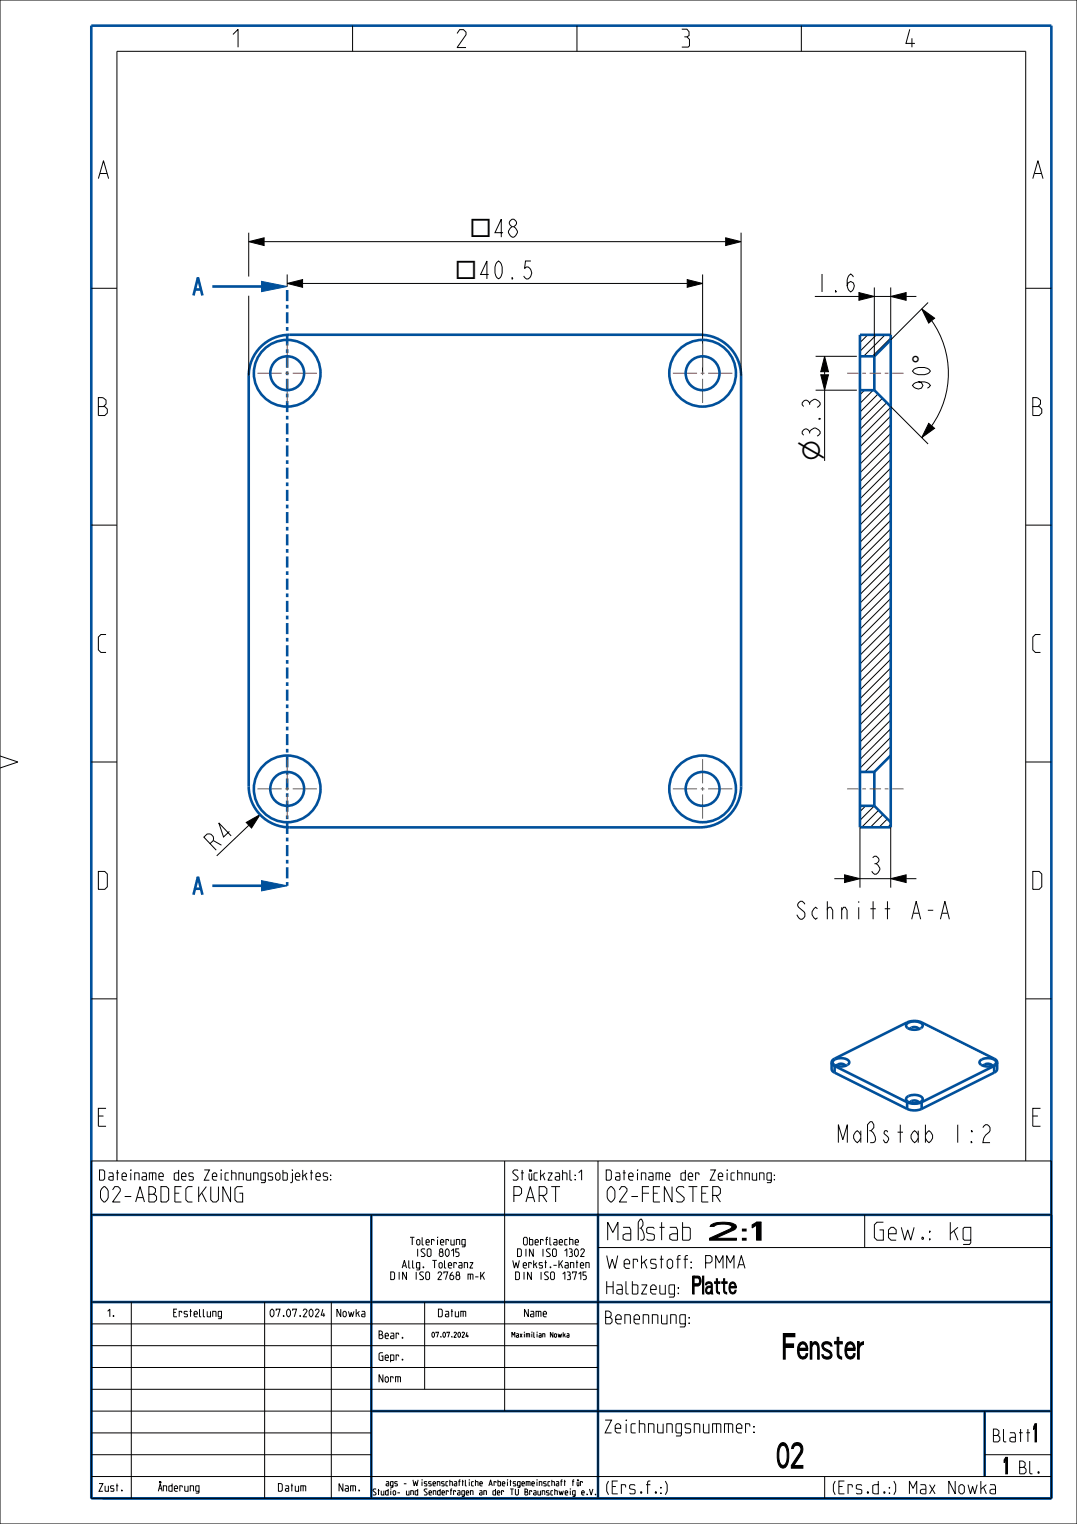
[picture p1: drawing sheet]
<svg xmlns="http://www.w3.org/2000/svg" width="210mm" height="297mm" viewBox="0 0 210 297" stroke-linecap="round" stroke-linejoin="round" font-family="sans-serif">
<g fill="none" stroke="#000" stroke-width=".19">
<path d="M168.6 76l-.9 .9M169.2 65.3l-1.5 1.5M170.3 76l-2.6 2.6M170.9 65.3l-3.2 3.2M171.2 76.8l-3.5 3.5M172.1 77.6l-4.4 4.4M172.6 65.3l-4.2 4.1M172.9 78.5l-5.2 5.2M173.7 65.8l-3.6 3.6M173.7 79.4l-6 6M173.7 81.1l-6 6M173.7 82.8l-6 6"/>
<path d="M173.7 84.5l-6 6M173.7 86.2l-6 6M173.7 87.9l-6 6M173.7 89.5l-6 6M173.7 91.2l-6 6M173.7 92.9l-6 6M173.7 94.6l-6 6M173.7 96.3l-6 6M173.7 98l-6 6M173.7 99.7l-6 6M173.7 101.4l-6 6M173.7 103.1l-6 6"/>
<path d="M173.7 104.8l-6 6M173.7 106.5l-6 6M173.7 108.2l-6 6M173.7 109.9l-6 6M173.7 111.5l-6 6M173.7 113.2l-6 6M173.7 114.9l-6 6M173.7 116.6l-6 6M173.7 118.3l-6 6M173.7 120l-6 6M173.7 121.7l-6 6M173.7 123.4l-6 6"/>
<path d="M173.7 125.1l-6 6M173.7 126.8l-6 6M173.7 128.5l-6 6M173.7 130.2l-6 6M173.7 131.9l-6 6M173.7 133.6l-6 6M173.7 135.2l-6 6M173.7 136.9l-6 6M173.7 138.6l-6 6M168.8 157l-1.1 1.2M170.5 157.1l-2.8 2.8M171.3 157.9l-3.3 3.3"/>
<path d="M172.2 158.7l-2.5 2.5M173 159.6l-1.6 1.6M173.7 140.3l-6 6M173.7 142l-6 6M173.7 143.7l-6 6M173.7 145.4l-5.1 5M173.7 147.1l-3.4 3.3M173.7 160.6l-.6 .6"/>
</g>
<path d="M51 171.6l5 1-5 1z" fill="#00509b"/>
<path d="M51 171.6l5 1-5 1z" fill="none" stroke="#00509b" stroke-width=".19"/>
<path d="M37.7 174.4l.9-3.5 .9 3.5M38.1 173.2h1" fill="none" stroke="#00509b" stroke-width=".51"/>
<path d="M51 54.8l5 1-5 1z" fill="#00509b"/>
<path d="M51 54.8l5 1-5 1z" fill="none" stroke="#00509b" stroke-width=".19"/>
<g fill="none" stroke="#00509b" stroke-width=".51">
<path d="M17.8 5h187.2v287h-187.2zM37.7 57.6l.9-3.5 .9 3.5M38.1 56.4h1M41.4 55.8h9.6M50.8 67.6a8 8 0 0 1 5.7-2.4h80a8 8 0 0 1 8 8v80a8 8 0 0 1-8 8h-80a8 8 0 0 1-8-8v-80a8 8 0 0 1 2.3-5.6zM167.7 65.3h6v95.9h-6zM167.7 76h2.8M167.7 69.4h2.8M170.5 69.4v6.6M170.5 76l3.2 3.2M173.7 66.2l-3.2 3.2M167.7 157h2.8"/>
<path d="M167.7 150.4h2.8M170.5 157l3.2 3.2M170.5 150.4v6.6M173.7 147.2l-3.2 3.2M41.4 172.6h9.6M162.2 207v1.5l.5 .5M162.2 207l.1-.4 .4-.3 14.2-7.1a3.6 3.6 0 0 1 2.8 0l14.1 7.1 .5 .3 .1 .4M162.2 207l.1 .4 .4 .3M162.7 207.7v1.3M162.7 209l14.2 7.1M162.7 207.7l14.2 7.1M176.9 216.1a3.6 3.6 0 0 0 2.8 0"/>
<path d="M176.9 214.8a3.6 3.6 0 0 0 2.8 0M176.9 214.8v1.3M179.7 214.8v1.3M193.8 207.7l-14.1 7.1M193.8 209l-14.1 7.1M193.8 207.7v1.3M194.4 207l-.1 .4-.5 .3M194.4 207v1.5l-.6 .5M17.8 236.8h187.2M72.4 236.8v55.2M116.6 236.8v55.2M17.8 253.8h187.2"/>
<path d="M72.4 275h132.6M192 275v12.8"/>
</g>
<path d="M56 172.6v-116.8" fill="none" stroke="#00509b" stroke-width=".51" stroke-dasharray=".7 .7 2.2 .7" stroke-linecap="butt"/>
<g fill="#000">
<path d="M48.5 47.1l3-.8v1.5zM56 55.2l3-.7v1.5zM134 54.5l3 .7-3 .8zM141.5 46.3l3 .8-3 .7zM167.5 57l3 .8-3 .7zM173.7 57.8l3-.8v1.5zM160 73h1.5l-.7 3zM160.8 69.4l.7 3h-1.5zM179.7 60.2l2.5 1.8-1.1 1zM181.1 82.5l1.1 1-2.5 1.8zM48 160.3l2.7-1.5-1.7 2.6zM164.7 170.5l3 .7-3 .8z"/>
<path d="M173.7 171.2l3-.7v1.5z"/>
</g>
<g fill="none" stroke="#000" stroke-width=".19">
<path d="M0 0h210v297h-210zM68.8 5v5M112.5 5v5M156.3 5v5M17.8 56.2h5M48.5 47.1l3-.8v1.5zM48.5 45.3v8.6M48.5 57.6v15.6M51.5 47.1h90M56 55.2l3-.7v1.5zM56 53.5v2.3M59 55.2h75"/>
<path d="M134 54.5l3 .7-3 .8zM137 53.5v19.2M141.5 46.3l3 .8-3 .7zM144.5 45.3v27.9M158.9 57.8h8.6M167.5 57l3 .8-3 .7zM170.5 56v13.4M170.5 57.8h3.2M173.7 57.8l3-.8v1.5zM173.7 56v9.3M176.7 57.8h2M181 59l-7.3 7.2"/>
<path d="M200 56.2h5M159 76h8.1M159 69.4h8.1M160 73h1.5l-.7 3zM160.8 69.4l.7 3h-1.5zM160.8 72.4v.6M160.8 76v13.8M173.7 79.2l7.3 7.3M179.7 60.2l2.5 1.8-1.1 1zM181.7 62.5a17.7 17.7 0 0 1 0 20.5M181.1 82.5l1.1 1-2.5 1.8zM17.8 102.3h5"/>
<path d="M200 102.3h5M0 147.3l3.5 1.2-3.5 1.2M17.8 148.5h5M200 148.5h5M48 160.3l2.7-1.5-1.7 2.6zM48.5 160.8l-6.2 6M162.7 171.2h2M164.7 170.5l3 .7-3 .8zM167.7 171.2h6M167.7 161.2v11.8M173.7 171.2l3-.7v1.5zM173.7 161.2v11.8"/>
<path d="M176.7 171.2h2M17.8 194.7h5M200 194.7h5M17.8 226.3h187.2v65.7h-187.2zM17.8 236.8h187.2M22.8 226.2v-216.2h177.2v216.2M72.4 236.8v55.2M98.4 226.3v48.7M116.6 226.3v65.7M168.6 236.8v6.3M17.8 253.8h187.2M17.8 258h98.8"/>
<path d="M25.6 253.8v38.2M51.6 253.8v38.2M64.6 253.8v38.2M82.8 253.8v17M116.6 243.1h88.4M17.8 262.3h98.8M17.8 266.5h98.8M17.8 270.8h98.8M17.8 275h187.2M17.8 279.3h54.6M192 275v12.8M17.8 283.5h54.6"/>
<path d="M17.8 287.8h187.2M160.8 287.8v4.2M192 283.5h13"/>
</g>
<!-- layer: 02___PRT_ALL_AXES -->
<g fill="none" stroke="#00509b" stroke-width=".51">
<path d="M176.8 199.5a2.24 2.24 0 0 1 3.1 .3 1.18 1.18 0 0 1-1.4 .9 1.47 1.47 0 0 1-1.8-.9zM162.5 206.7a2.24 2.24 0 0 1 3.1 .2v.1a1.18 1.18 0 0 1-1.5 .8 1.47 1.47 0 0 1-1.7-.8zM163.1 207.7h.1M163.1 207.7h.1a1.05 1.05 0 0 1 1.6 0M164.8 207.7h.1M176.8 213.8a2.24 2.24 0 0 1 3.1 .3v.1a1.18 1.18 0 0 1-1.4 .8 1.47 1.47 0 0 1-1.8-.9zM177.5 214.9h.1M177.5 214.9v-.1a1.05 1.05 0 0 1 1.6 .1M179.1 200.6a.99 .99 0 0 0-1.6 0M179.1 214.9h.1M179.1 200.6h.1M191.1 206.7a2.24 2.24 0 0 1 3.1 .2v.1a1.18 1.18 0 0 1-1.4 .8 1.47 1.47 0 0 1-1.8-.8z"/>
<path d="M191.8 207.7h.1M191.8 207.7a1.05 1.05 0 0 1 1.6 0M193.4 207.7h.1"/>
<circle cx="56" cy="72.7" r="6.5"/>
<circle cx="56" cy="72.7" r="3.3"/>
<circle cx="137" cy="72.7" r="6.5"/>
<circle cx="137" cy="72.7" r="3.3"/>
<circle cx="56" cy="153.7" r="6.5"/>
<circle cx="56" cy="153.7" r="3.3"/>
<circle cx="137" cy="153.7" r="6.5"/>
<circle cx="137" cy="153.7" r="3.3"/>
</g>
<g fill="none" stroke="#785055" stroke-width=".19">
<path d="M50.2 72.7h4.7M55.6 72.7h.8M56 66.9v4.8M56 72.4v.7M56 73.8v4.7M57.1 72.7h4.7M131.2 72.7h4.7M136.6 72.7h.8M137 66.9v4.8M137 72.4v.7M137 73.8v4.7M138.1 72.7h4.7"/>
<path d="M165.2 72.7h2.2M168.1 72.7h.7M169.6 72.7h2.2M172.5 72.7h.7M174 72.7h2.2M50.2 153.7h4.7M55.6 153.7h.8M56 147.9v4.8M56 153.4v.7M56 154.8v4.7M57.1 153.7h4.7M131.2 153.7h4.7"/>
<path d="M136.6 153.7h.8M137 147.9v4.8M137 153.4v.7M137 154.8v4.7M138.1 153.7h4.7M165.2 153.7h2.2M168.1 153.7h.7M169.6 153.7h2.2M172.5 153.7h.7M174 153.7h2.2"/>
</g>
<g font-size="6.5">
<text x="150.6" y="264.9">Fenster</text>
<text x="151.4" y="286.1">02</text>
</g>
<g font-size="4.8">
<text x="91.6" y="46.2">□48</text>
<text x="91.6" y="46.2">□</text>
<text x="88.8" y="54.4">□40.5</text>
<text x="88.8" y="54.4">□</text>
<text x="181.4" y="70.9" transform="rotate(-90 181.4 70.9)">°</text>
<text x="159.9" y="89.8" transform="rotate(-90 159.9 89.8)">⌀3.3</text>
<text x="159.9" y="89.8" transform="rotate(-90 159.9 89.8)">⌀</text>
</g>
<g font-size="4.6">
<text x="158.9" y="56.9">1.6</text>
<text x="181.4" y="76.5" transform="rotate(-90 181.4 76.5)">90°</text>
<text x="41.7" y="166.2" transform="rotate(-44 41.7 166.2)">R4</text>
<text x="169.3" y="170.4">3</text>
<text x="155.4" y="179.1">Schnitt A-A</text>
<text x="163.5" y="222.7">Maßstab 1:2</text>
<text x="117.8" y="241.7">Maßstab 2:1</text>
<text x="169.8" y="241.7">Gew.: kg</text>
<text x="135.1" y="252.2">Platte</text>
<text x="201.6" y="281">1</text>
</g>
<g font-size="4.5">
<text x="45.4" y="9.2">1</text>
<text x="89.1" y="9.3">2</text>
<text x="132.9" y="9.2">3</text>
<text x="176.6" y="9.2">4</text>
<text x="19.2" y="34.8">A</text>
<text x="201.4" y="34.8">A</text>
<text x="19.2" y="81">B</text>
<text x="201.4" y="81">B</text>
<text x="19.2" y="127.2">C</text>
<text x="201.4" y="127.2">C</text>
<text x="19.2" y="173.3">D</text>
<text x="201.4" y="173.3">D</text>
<text x="19.2" y="219.5">E</text>
<text x="201.4" y="219.5">E</text>
</g>
<text font-size="4.2" x="195.8" y="287.2">1</text>
<g font-size="3.9">
<text x="19" y="234.3">02-ABDECKUNG</text>
<text x="99.6" y="234.3">PART</text>
<text x="117.8" y="234.3">02-FENSTER</text>
</g>
<g font-size="3.3">
<text x="117.8" y="247.2">Werkstoff: PMMA</text>
<text x="117.8" y="252.2">Halbzeug:</text>
<text x="116.9" y="258">Benennung:</text>
<text x="116.3" y="279.3">Zeichnungsnummer:</text>
<text x="193.2" y="281">Blatt</text>
<text x="198.8" y="287.2">Bl.</text>
<text x="117.8" y="291.1">(Ers.f.:)</text>
<text x="162" y="291.1">(Ers.d.:) Max Nowka</text>
</g>
<g font-size="2.6">
<text x="19" y="230">Dateiname des Zeichnungsobjektes:</text>
<text x="99.6" y="230">Stückzahl:1</text>
<text x="117.8" y="230">Dateiname der Zeichnung:</text>
</g>
<g font-size="2">
<text x="79" y="242.6">Tolerierung</text>
<text x="80.7" y="244.9">ISO 8015</text>
<text x="100.5" y="244.9">DIN ISO 1302</text>
<text x="101.1" y="242.6">Oberflaeche</text>
<text x="76" y="249.4">DIN ISO 2768 m-K</text>
<text x="77.2" y="247.1">Allg. Toleranz</text>
<text x="99.3" y="247.1">Werkst.-Kanten</text>
<text x="99.9" y="249.4">DIN ISO 13715</text>
<text x="20.5" y="256.6">1.</text>
<text x="32.8" y="256.6">Erstellung</text>
<text x="52.3" y="256.6">07.07.2024</text>
<text x="65.6" y="256.6">Nowka</text>
<text x="85.2" y="256.6">Datum</text>
<text x="102" y="256.6">Name</text>
<text x="73.6" y="260.9">Bear.</text>
<text x="73.6" y="265.1">Gepr.</text>
<text x="73.6" y="269.4">Norm</text>
<text x="19" y="290.6">Zust.</text>
<text x="30.3" y="290.6">Änderung</text>
<text x="54" y="290.6">Datum</text>
<text x="65.8" y="290.6">Nam.</text>
</g>
<g font-size="1.5">
<text x="70.7" y="291.4">Studio- und Senderfragen an der TU Braunschweig e.V</text>
<text x="72.9" y="289.6">ags - Wissenschaftliche Arbeitsgemeinschaft für</text>
</g>
<g font-size="1.3">
<text x="84" y="260.6">07.07.2024</text>
<text x="99.6" y="260.6">Maximilian Nowka</text>
</g>
</svg>
